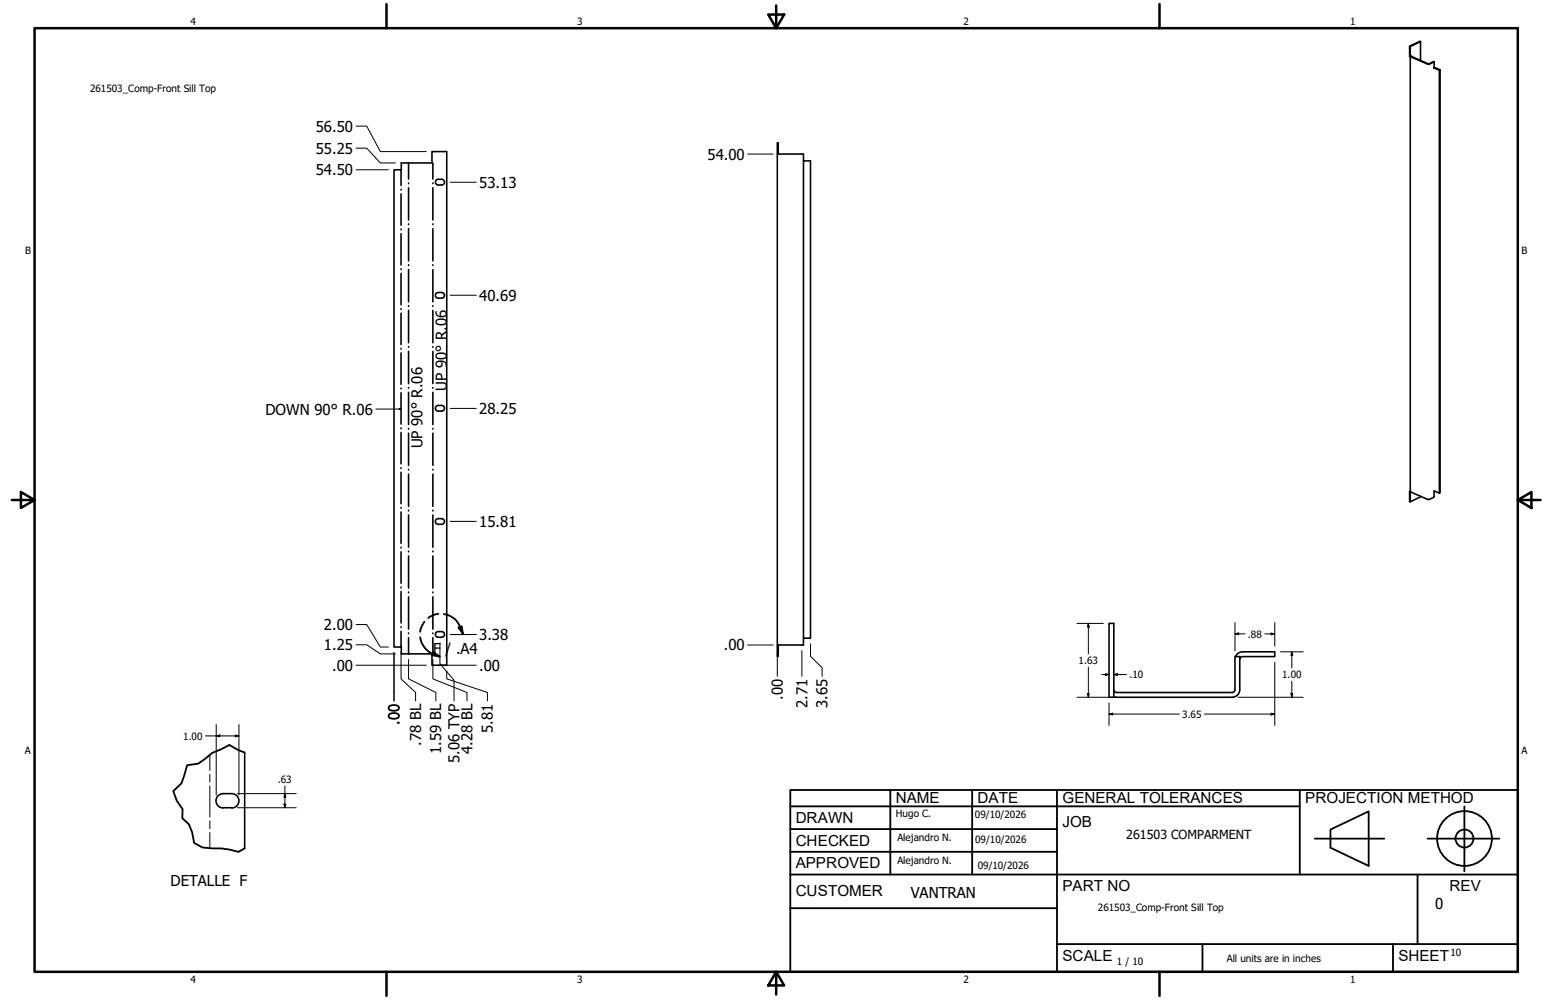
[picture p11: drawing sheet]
<svg xmlns="http://www.w3.org/2000/svg" width="432mm" height="279mm" viewBox="0 0 432 279" stroke-linecap="round" stroke-linejoin="round" font-family="sans-serif">
<!-- layer: GIGA_BendUp -->
<g fill="none" stroke="#000" stroke-width=".44">
<path d="M114.1 45.5v4.5M114.1 51.1v.2M114.1 52.5v9M120.9 45.5v4.5M120.9 51.1v.2M120.9 52.5v9M114.1 62.5v.2M114.1 63.9v9M114.1 74v.2M114.1 75.3v9M120.9 62.5v.2M120.9 63.9v9"/>
<path d="M120.9 74v.2M120.9 75.3v9M114.1 85.4v.2M114.1 86.7v9.1M114.1 96.8v.2M114.1 98.2v9M120.9 85.4v.2M120.9 86.7v9.1M120.9 96.8v.2M120.9 98.2v9M114.1 108.3v.2M114.1 109.6v9"/>
<path d="M114.1 119.7v.2M120.9 108.3v.2M120.9 109.6v9M120.9 119.7v.2M114.1 121v9M114.1 131.1v.2M114.1 132.5v9M120.9 121v9M120.9 131.1v.2M120.9 132.5v9M114.1 142.6v.1M114.1 143.9v9"/>
<path d="M114.1 154v.2M114.1 155.3v9M120.9 142.6v.1M120.9 143.9v9M120.9 154v.2M120.9 155.3v9M114.1 165.4v.2M114.1 166.8v9M114.1 176.8v.2M114.1 178.2v4.5M120.9 165.4v.2M120.9 166.8v9"/>
<path d="M120.9 176.8v.2M120.9 178.2v4.5"/>
</g>
<!-- layer: GIGA_BendDown -->
<g fill="none" stroke="#000" stroke-width=".44">
<path d="M112 47.4v4.4M112 52.9v.2M112 54.2v8.7M112 64v.2M112 65.3v8.7M112 75.1v.2M112 76.4v8.8M112 86.2v.2M112 87.5v8.8M112 97.3v.2M112 98.6v8.8M112 108.5v.1"/>
<path d="M112 109.7v8.8M112 119.6v.2M112 120.8v8.8M112 130.7v.2M112 132v8.7M112 141.8v.2M112 143.1v8.7M112 152.9v.2M112 154.2v8.7M112 164v.2M112 165.3v8.8M112 175.1v.2"/>
<path d="M112 176.4v4.4"/>
</g>
<!-- layer: Visible (ANSI) -->
<g fill="none" stroke="#000" stroke-width=".44">
<path d="M393.7 12.9l.2 .1M394 15.8l4.8 2.2h.4l1.4-.7-.1 1.8 1.5 .5 .2-.1-1.6-.6M394 15.8l.2-.1 4.7 2.1 1.7-.5M396.7 11.6l-2.8 1.4 .1 124.4M396.7 11.6l-3 1.3v2.8l.3 .1M396.7 11.6v5.3M402 19.6v118.2M402.2 19.5v118.2l-1.7-.5M110 47.4h2.1v-1.9h8.5v-3.1h4.2v143.5h-4.2v-3.2h-8.5v-1.9h-2.1zM121.8 50.3l.6-.2h.9a.79 .79 0 0 1 .8 .8 .79 .79 0 0 1-.7 .8h-1a.79 .79 0 0 1-.7-.5 .79 .79 0 0 1 .1-.9zM217.1 43.1h7.3v137.1h-7.3M217.4 43.1v-3.2h-.3v143.5h.3v-3.2"/>
<path d="M224.4 45h2v133.3h-2M121.8 82l.6-.3h.9a.79 .79 0 0 1 .8 .8 .79 .79 0 0 1-.7 .8h-1a.79 .79 0 0 1-.7-.5 .79 .79 0 0 1 .1-.8zM121.8 113.5l.6-.2h.9a.79 .79 0 0 1 .8 .8 .79 .79 0 0 1-.7 .8h-1a.79 .79 0 0 1-.7-.5 .79 .79 0 0 1 .1-.9zM393.7 137.4v2.7l.2 .1M393.9 137.2l-.2 .2h.2M393.9 137.4v2.8l2.8-1.5M393.9 137.4h.1M400.6 137.2v1.7l-1.5 .7-5.1-2.2M121.8 145.1l.6-.2h.9a.79 .79 0 0 1 .8 .8 .79 .79 0 0 1-.7 .8h-1a.79 .79 0 0 1-.7-.5 .79 .79 0 0 1 .1-.9zM121.8 176.7l.6-.2h.9a.79 .79 0 0 1 .8 .7 .79 .79 0 0 1-.7 .9h-1a.79 .79 0 0 1-.7-.5 .79 .79 0 0 1 .1-.9zM309.8 174.2h1.3v20.6h-1.3zM311.1 194.7l.8 .1"/>
<path d="M311.1 192.7a.79 .79 0 0 0 .8 .8M311.8 193.5h32.3a.79 .79 0 0 0 .8-.8v-9.2h1.4v9.2a2.13 2.13 0 0 1-2.2 2.1h-32.3M347.1 183.5a.79 .79 0 0 0-.8 .7M347.1 182.1a2.13 2.13 0 0 0-2 1.3M347.1 182.1h8.9v1.4h-8.9M68.3 210.2v26.8M62.3 225.7a2 2 0 0 1-2-2 2 2 0 0 1 2-2h2.4a2 2 0 0 1 2 2 2 2 0 0 1-2 2M62.4 225.7h2.3"/>
</g>
<!-- layer: Break Line (ANSI)-1 -->
<path d="M68.3 210.2l-1.7-.6-2.5-1.4-4.9 2.2-3.8 3-3.1 .4-1.6 5.1-2.3 2.1 1 2.8 1.6 2.3-.1 2.5 1.9 1.7 .9 2.2 .5 3 2.4 1.3 5.2 .2 4.8 1 1.7-1" fill="none" stroke="#000" stroke-width=".51"/>
<!-- layer: Bend Centerline (ANSI)-1 -->
<path d="M58.6 210.9v4.4M58.6 216.3v2.2M58.6 219.6v8.7M58.6 229.4v2.1M58.6 232.6v4.4" fill="none" stroke="#000" stroke-width=".28"/>
<!-- layer: Contorno de detalle (ANSI) -->
<path d="M117.3 178.1a6.1 6.1 0 0 0 3.6 4.6l1.9 .8M118.6 173.7l-.7 1-.6 1.8M122.4 171.5l-.9 .2-1.9 1M124 171.6a5.8 5.8 0 0 1 4.5 3.6l.8 1.9M128.1 175.3l.9-.3 .3 2.1zM121.1 182.2l1.7 1.3-2.1-.4z" fill="none" stroke="#000" stroke-width=".51"/>
<path d="M128.1 175.3l.9-.3 .3 2.1zM121.1 182.2l1.7 1.3-2.1-.4z" fill="#000"/>
<!-- layer: Borde (ANSI) -->
<g fill="none" stroke="#000" stroke-width=".7">
<path d="M9.7 7.9h414.2v263.6h-414.2zM107.9 1.1v6.8M214.6 4.1h4.4l-2.2 3.8zM216.8 1.5v6.4M323.8 1.1v6.8M3.3 139.7h6.4M5.8 137.5l3.9 2.2-3.9 2.2zM423.9 139.7l3.8-2.2v4.4zM423.9 139.7h6.4M107.9 271.5v6.8M216.8 271.5l2.2 3.8h-4.4zM216.8 271.5v6.4"/>
<path d="M323.8 271.5v6.8"/>
</g>
<!-- layer: Title (ANSI)-1 -->
<g fill="none" stroke="#000" stroke-width=".51">
<path d="M220.7 220.7h203.2v50.8h-203.2zM220.7 225.3h142.3M220.7 231.6h74.5M220.7 238h74.5M248.7 220.7v23.6M271.5 220.7v23.6M295.2 220.7v50.8M363 220.7v23.6M367.2 234.3h19.5M371.6 231.8l10.7-5.1v15.2l-10.7-5zM398.7 234.3h20.1M409 225.3v18.2"/>
<path d="M220.7 244.3h203.2M220.7 253.7h74.5M395.9 244.3v19.5M295.2 263.8h128.7M335.9 263.8v7.7M389.1 263.8v7.7"/>
<circle cx="409" cy="234.3" r="7.7"/>
<circle cx="409" cy="234.3" r="2.51"/>
</g>
<!-- layer: Cota (ANSI) -->
<g fill="none" stroke="#000" stroke-width=".28">
<path d="M99.4 35.2h3l3.8 7.2h12.9M99.4 47.4h9.1M99.4 41.4h3l3.8 4.1h4.2M125.7 50.9h7.3M208.8 43.1h7.2M125.7 82.5h7.3M125.7 114.1h7.3M125.7 145.7h7.3M99.4 174.5h3l3.8 6.3h2.3M122.9 179.6v5.8l3.9 4.7v5.7M125.7 177.3h7.3M226.4 179.9v3.5l3.2 3.2v2.4"/>
<path d="M300.8 174.2h7.4M304 174.2l.2 1h-.5zM304 174.2v8.5M344.9 177.1l1-.3v.6zM344.9 177.1h2.8M344.9 173.9v8M353.3 177.1h2.7M355 176.8l1 .3-1 .3zM356 173.9v6.6M99.4 185.9h19.7M99.4 180.1h3l3.8 2.6h4.2M110 182.4v13.4z"/>
<path d="M112 182.4v7.3l4.1 3.8v2.3M114.1 184.3v5.4l7.6 3.8v2.3M120.9 184.3v5.4l9.5 3.8v2.3M122.2 185.9h10.8M124.8 187.5v2.2l11.3 3.8v2.3M208.8 180.2h7.2M217.1 181.8v7.2M224 181.8v7.2M300.8 194.8h9.5M303.7 193.8h.5l-.2 1zM304 186.4v8.4M307.7 188.5h2.1"/>
<path d="M308.7 188.2l1.1 .3-1.1 .2zM309.8 199.5l1-.2v.5zM309.8 199.5h19.6M309.8 196.4v6.3M311.1 188.5l1-.3v.5zM311.1 188.5h3.5M336.4 199.5h19.6M345.8 194.8h18.2M355 199.3l1 .2-1 .3zM356 185v17.7M357.6 182.1h6.4M360.6 193.8h.5l-.3 1z"/>
<path d="M360.8 182.1l.3 1h-.5zM360.8 182.1v4.5M360.8 190.4v4.4M57.4 205.6h9.3M60.4 205.6l1-.2v.5zM60.4 202.4v19.7M65.7 205.4l1 .2-1 .3zM66.7 202.4v19.7M79.6 219.6v6.1M66.3 225.7h16.4M66.3 221.7h16.4M79.3 224.7h.5l-.2 1z"/>
<path d="M79.6 221.7l.2 1.1h-.5z"/>
</g>
<path d="M105 114.3h7M111.5 114.2l.5 .1-.5 .1z" fill="none" stroke="#000" stroke-width=".28"/>
<path d="M111.5 114.2l.5 .1-.5 .1z" fill="#000"/>
<!-- layer: Cota (ANSI) -->
<g fill="#000">
<path d="M304 174.2l.2 1h-.5zM344.9 177.1l1-.3v.6zM355 176.8l1 .3-1 .3zM303.7 193.8h.5l-.2 1zM308.7 188.2l1.1 .3-1.1 .2zM309.8 199.5l1-.2v.5zM311.1 188.5l1-.3v.5zM355 199.3l1 .2-1 .3zM360.6 193.8h.5l-.3 1zM360.8 182.1l.3 1h-.5zM60.4 205.6l1-.2v.5zM65.7 205.4l1 .2-1 .3z"/>
<path d="M79.3 224.7h.5l-.2 1zM79.6 221.7l.2 1.1h-.5z"/>
</g>
<g font-size="4.3">
<text x="250.2" y="224.2">NAME</text>
<text x="273" y="224.2">DATE</text>
<text x="296.7" y="224.3">GENERAL TOLERANCES</text>
<text x="364.6" y="224.3">PROJECTION METHOD</text>
<text x="222.2" y="229.9">DRAWN</text>
<text x="296.7" y="230.9">JOB</text>
<text x="222.2" y="236.3">CHECKED</text>
<text x="222.2" y="242.6">APPROVED</text>
<text x="222.2" y="250.3">CUSTOMER</text>
<text x="296.7" y="249">PART NO</text>
<text x="404.8" y="248.9">REV</text>
<text x="296.7" y="268.4">SCALE</text>
<text x="390.6" y="268.4">SHEET</text>
</g>
<g font-size="4.2">
<text x="88.2" y="36.8">56.50</text>
<text x="88.2" y="42.9">55.25</text>
<text x="197.6" y="44.6">54.00</text>
<text x="88.2" y="49">54.50</text>
<text x="133.9" y="52.5">53.13</text>
<text x="133.9" y="84">40.69</text>
<text x="124.8" y="109.2" transform="rotate(-90 124.8 109.2)">UP 90° R.06</text>
<text x="74.2" y="115.8">DOWN 90° R.06</text>
<text x="133.9" y="115.6">28.25</text>
<text x="118" y="125.3" transform="rotate(-90 118 125.3)">UP 90° R.06</text>
<text x="133.9" y="147.2">15.81</text>
<text x="90.5" y="176">2.00</text>
<text x="133.9" y="178.8">3.38</text>
<text x="90.5" y="181.7">1.25</text>
<text x="121" y="182.7">F</text>
<text x="124.5" y="182.7">/ .A4</text>
<text x="202.2" y="181.7">.00</text>
<text x="92.8" y="187.4">.00</text>
<text x="133.9" y="187.4">.00</text>
<text x="218.6" y="195.6" transform="rotate(-90 218.6 195.6)">.00</text>
<text x="225.6" y="197.9" transform="rotate(-90 225.6 197.9)">2.71</text>
<text x="231.1" y="197.9" transform="rotate(-90 231.1 197.9)">3.65</text>
<text x="111.6" y="202.5" transform="rotate(-90 111.6 202.5)">.00</text>
<text x="117.6" y="208.3" transform="rotate(-90 117.6 208.3)">.78 BL</text>
<text x="137.7" y="204.8" transform="rotate(-90 137.7 204.8)">5.81</text>
<text x="123.3" y="210.6" transform="rotate(-90 123.3 210.6)">1.59 BL</text>
<text x="128.3" y="213.2" transform="rotate(-90 128.3 213.2)">5.06 TYP</text>
<text x="132" y="210.6" transform="rotate(-90 132 210.6)">4.28 BL</text>
<text x="47.6" y="247.5">DETALLE F</text>
<text x="254.4" y="250.8">VANTRAN</text>
<text x="400.9" y="254">0</text>
</g>
<text font-size="3.5" x="314.6" y="234.5">261503 COMPARMENT</text>
<g font-size="2.8">
<text x="53.2" y="6.9">4</text>
<text x="161.2" y="6.9">3</text>
<text x="269.1" y="6.9">2</text>
<text x="377.1" y="6.9">1</text>
<text x="25.1" y="25.7">261503_Comp-Front Sill Top</text>
<text x="7" y="70.9">B</text>
<text x="424.9" y="70.9">B</text>
<text x="348.6" y="178.1">.88</text>
<text x="301.2" y="185.5">1.63</text>
<text x="315.5" y="189.5">.10</text>
<text x="358.1" y="189.5">1.00</text>
<text x="330.2" y="200.5">3.65</text>
<text x="51.2" y="206.6">1.00</text>
<text x="6.9" y="210.6">A</text>
<text x="424.9" y="210.6">A</text>
<text x="77.6" y="218.8">.63</text>
<text x="250.2" y="228.3">Hugo C.</text>
<text x="272.3" y="228.4">09/10/2026</text>
<text x="250.6" y="234.9">Alejandro N.</text>
<text x="272.4" y="235.6">09/10/2026</text>
<text x="250.6" y="241.5">Alejandro N.</text>
<text x="273.1" y="242.8">09/10/2026</text>
<text x="306.6" y="254.5">261503_Comp-Front Sill Top</text>
<text x="312" y="269.7">1 / 10</text>
<text x="342.6" y="268.7">All units are in inches</text>
<text x="405.1" y="267.1">10</text>
<text x="53.2" y="274.6">4</text>
<text x="161.2" y="274.6">3</text>
<text x="269.1" y="274.6">2</text>
<text x="377.1" y="274.6">1</text>
</g>
</svg>
